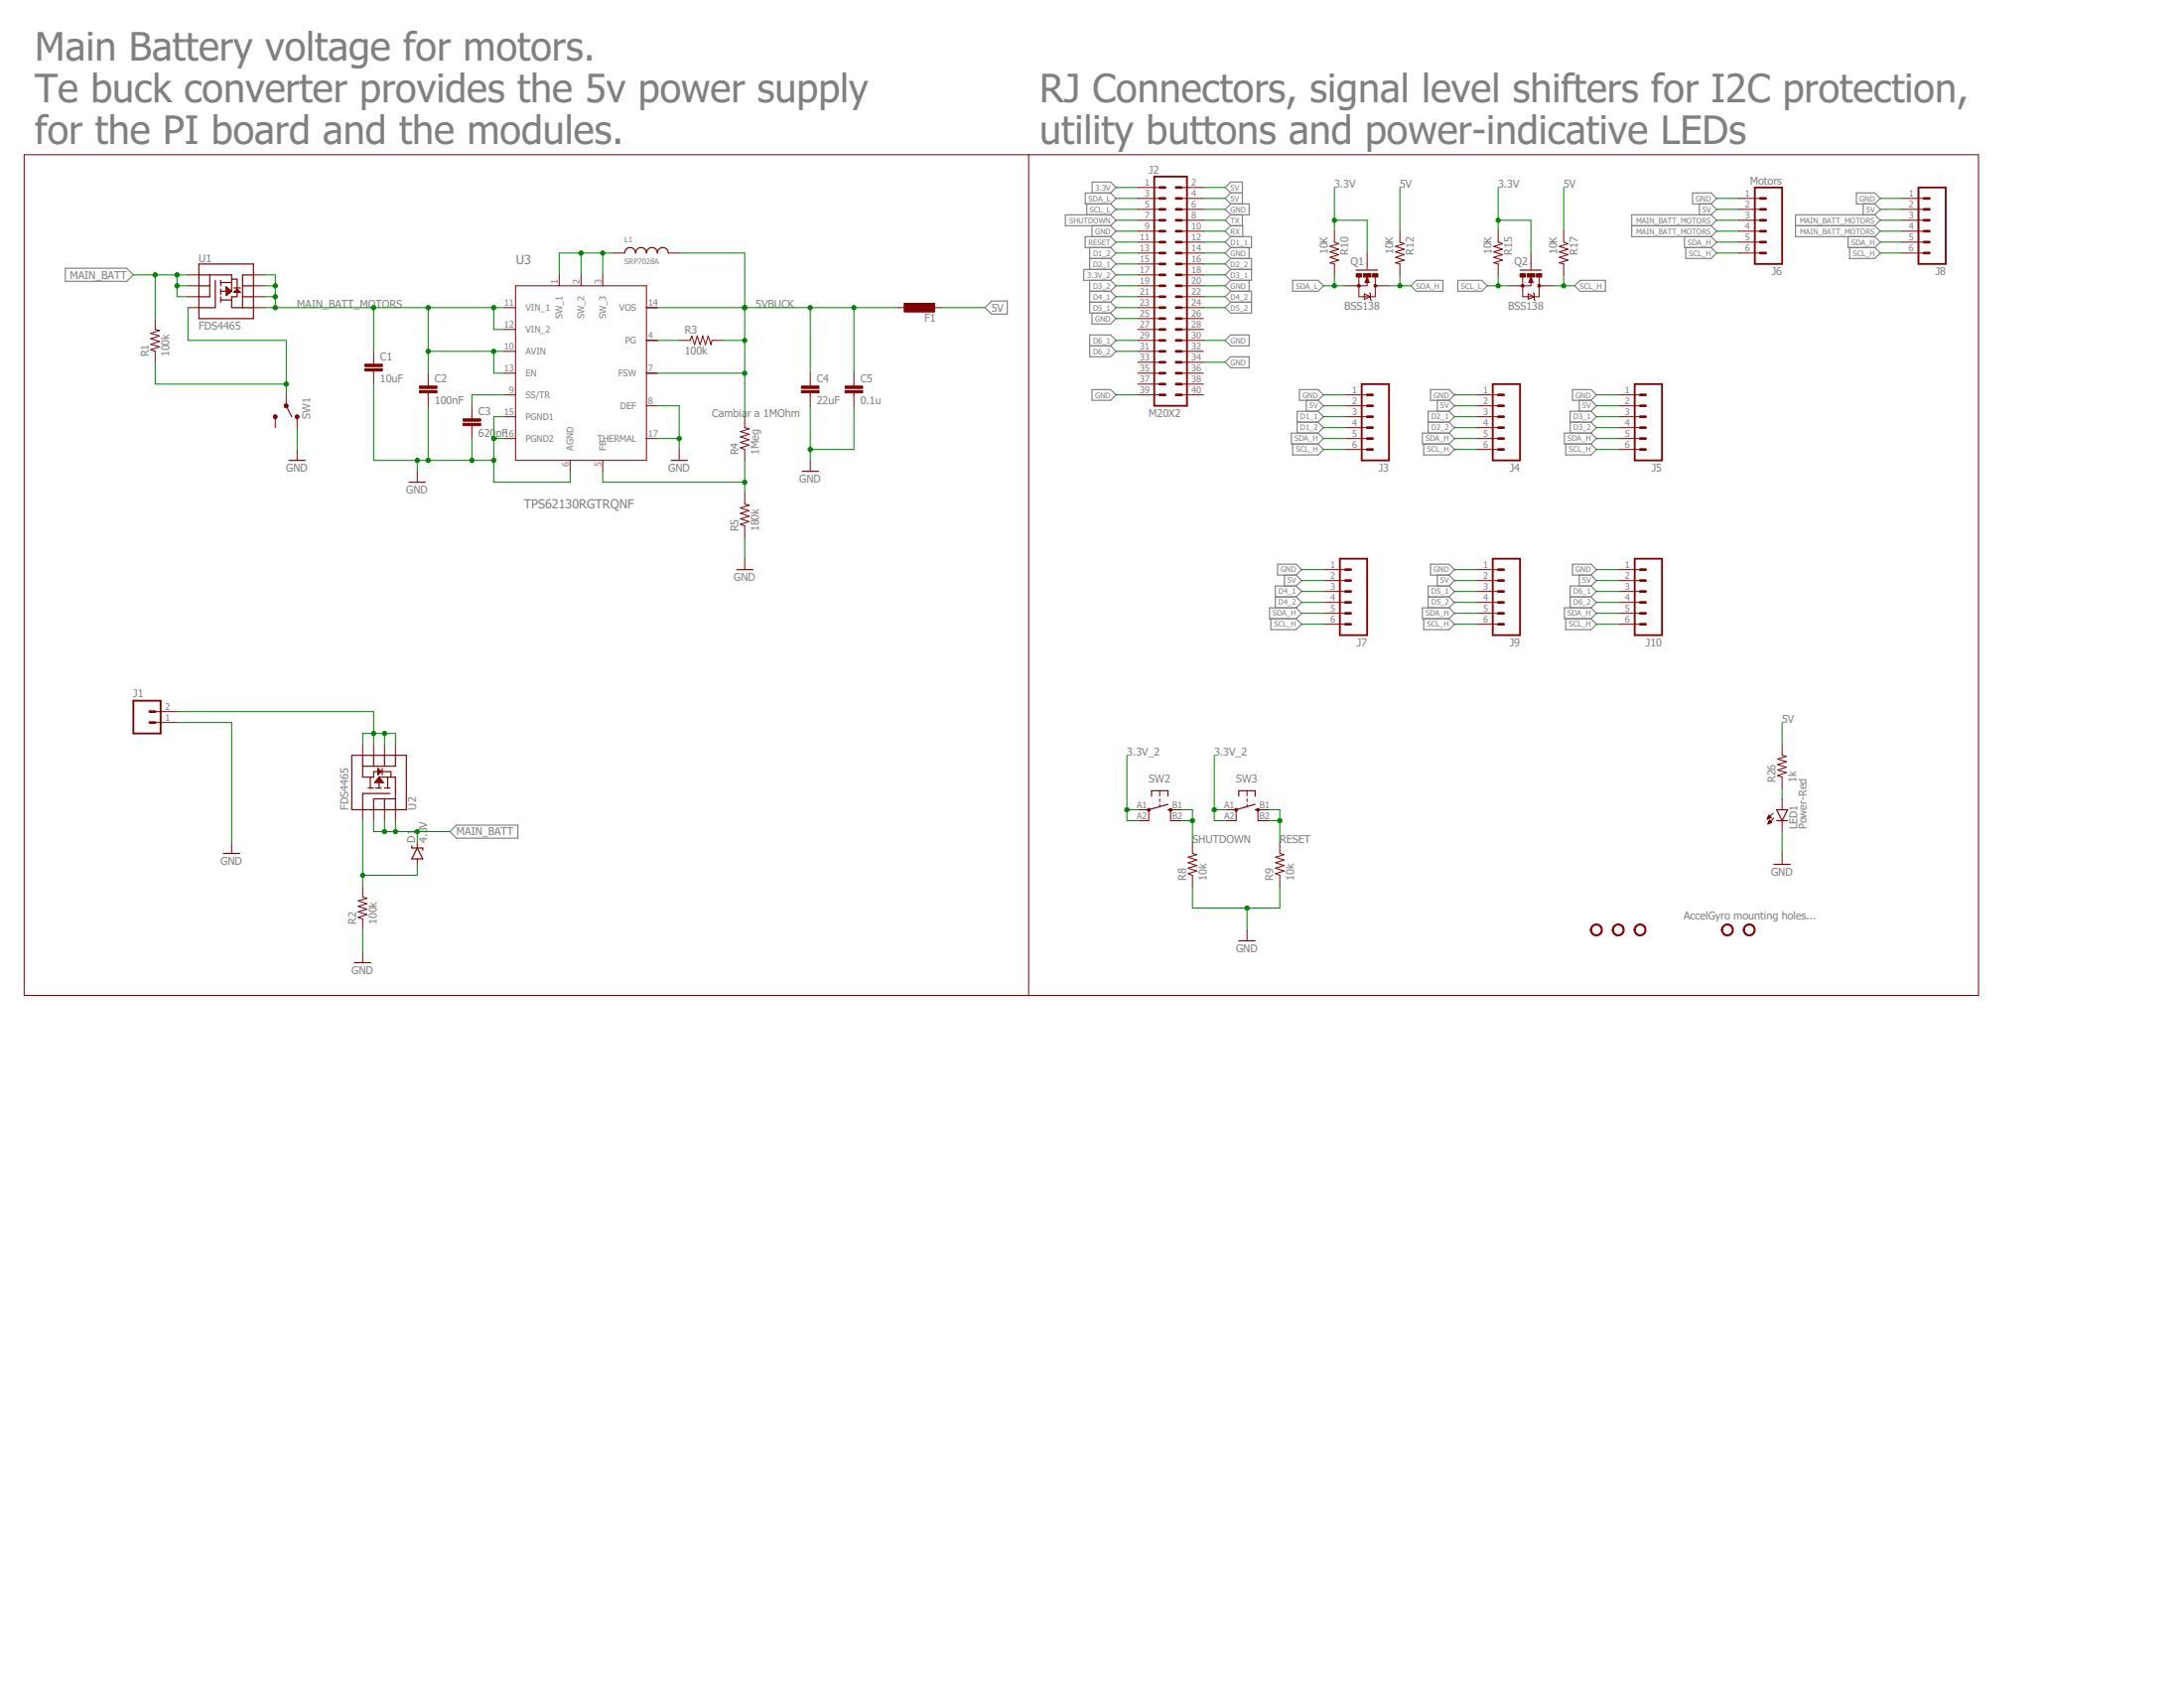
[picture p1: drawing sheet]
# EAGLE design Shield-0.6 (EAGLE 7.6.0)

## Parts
C1  10uF  CAP0603-CAP  [0603-CAP]
C2  100nF  CAP0603-CAP  [0603-CAP]
C3  620pF  CAP0603-CAP  [0603-CAP]
C4  22uF  CAP0805  [0805]
C5  0.1u  CAP0603-CAP  [0603-CAP]
D1  4.3V  DIODE-ZENER3.3V  [SOD-323]
F1  L-EUL1812  [L1812]
H1  STAND-OFFPLATED  [STAND-OFF-PLATED]
H2  STAND-OFFPLATED  [STAND-OFF-PLATED]
H3  STAND-OFFNORMAL  [STAND-OFF]
H4  STAND-OFF  [STAND-OFF]
H5  STAND-OFF  [STAND-OFF]
J1  M02PTH-XH  [JST-2-PTH-XH]
J2  M20X2  [2X20]
J3  M06RJ11  [RJ11-6P6C]
J4  M06RJ11  [RJ11-6P6C]
J5  M06RJ11  [RJ11-6P6C]
J6  Motors  M06RJ11  [RJ11-6P6C]
J7  M06RJ11  [RJ11-6P6C]
J8  M06RJ11  [RJ11-6P6C]
J9  M06RJ11-SMD  [RJ11-6P6C-SMD]
J10  M06RJ11-SMD  [RJ11-6P6C-SMD]
L1  SRP7028A  [SRP7028A]
LED1  Power-Red  LED0603  [LED-0603]
Q1  BSS138  MOSFET-NCHANNELSMD  [SOT23-3]
Q2  BSS138  MOSFET-NCHANNELSMD  [SOT23-3]
R1  100k  RESISTOR0603-RES  [0603-RES]
R2  100k  RESISTOR0603-RES  [0603-RES]
R3  100k  RESISTOR0603-RES  [0603-RES]
R4  1Meg  RESISTOR0603-RES  [0603-RES]
R5  180k  RESISTOR0603-RES  [0603-RES]
R8  10k  RESISTOR0603-RES  [0603-RES]
R9  10k  RESISTOR0603-RES  [0603-RES]
R10  10K  RESISTOR0603-RES  [0603-RES]
R12  10K  RESISTOR0603-RES  [0603-RES]
R15  10K  RESISTOR0603-RES  [0603-RES]
R17  10K  RESISTOR0603-RES  [0603-RES]
R26  1k  RESISTOR0603-RES  [0603-RES]
SW1  SWITCH-SPDT-SPDT-TH  [SW-SPDT-TH]
SW2  SWITCH_SPST_4_PINTALL  [TACTILE_SWITCH_TALL]
SW3  SWITCH_SPST_4_PINTALL  [TACTILE_SWITCH_TALL]
U1  FDS4465  MOSFET-PCHANNEL-SOIC8SOIC8  [SO08]
U2  FDS4465  MOSFET-PCHANNEL-SOIC8SOIC8  [SO08]
U3  TPS62130RGTRQNF  [QFN-N16]

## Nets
3.3V: J2.1 Q1.1(G) Q2.1(G) R10.1 R15.1
3.3V_2: J2.17 SW2.A1 SW2.A2 SW3.A1 SW3.A2
5V: F1.2 J2.2 J2.4 J3.2 J4.2 J5.2 J6.2 J7.2 J8.2 J9.2 J10.2 R12.1 R17.1 R26.2
5VBUCK: C4.1 C5.1 F1.1 L1.P$2 R3.2 R4.2 U3.7(FSW) U3.14(VOS)
D1_1: J2.12 J3.3
D1_2: J2.13 J3.4
D2_1: J2.15 J4.3
D2_2: J2.16 J4.4
D3_1: J2.18 J5.3
D3_2: J2.19 J5.4
D4_1: J2.21 J7.3
D4_2: J2.22 J7.4
D5_1: J2.23 J9.3
D5_2: J2.24 J9.4
D6_1: J2.29 J10.3
D6_2: J2.31 J10.4
GND: C1.2 C2.2 C3.2 C4.2 C5.2 J1.1 J2.6 J2.9 J2.14 J2.20 J2.25 J2.30 J2.34 J2.39 J3.1 J4.1 J5.1 J6.1 J7.1 J8.1 J9.1 J10.1 LED1.C R2.1 R5.1 R8.1 R9.1 SW1.P$3(O) U3.6(AGND) U3.8(DEF) U3.15(PGND1) U3.16(PGND2) U3.17(THERMAL)
MAIN_BATT: D1.C R1.2 U1.1(S) U1.2(S) U1.3(S) U2.1(S) U2.2(S) U2.3(S)
MAIN_BATT_MOTORS: C1.1 C2.1 J6.3 J6.4 J8.3 J8.4 U1.5(D) U1.6(D) U1.7(D) U1.8(D) U3.10(AVIN) U3.11(VIN_1) U3.12(VIN_2) U3.13(EN)
MAIN_VBATT: J1.2 U2.5(D) U2.6(D) U2.7(D) U2.8(D)
N$1: C3.1 U3.9(SS/TR)
N$2: L1.P$1 U3.1(SW_1) U3.2(SW_2) U3.3(SW_3)
N$5: R3.1 U3.4(PG)
N$7: R4.1 R5.2 U3.5(FB)
N$15: LED1.A R26.1
N$17: D1.A R2.2 U2.4(G)
N$22: R1.1 SW1.P$2(P) U1.4(G)
RESET: J2.11 R9.2 SW3.B1 SW3.B2
RX: J2.10
SCL_H: J3.6 J4.6 J5.6 J6.6 J7.6 J8.6 J9.6 J10.6 Q2.3(D) R17.2
SCL_L: J2.5 Q2.2(S) R15.2
SDA_H: J3.5 J4.5 J5.5 J6.5 J7.5 J8.5 J9.5 J10.5 Q1.3(D) R12.2
SDA_L: J2.3 Q1.2(S) R10.2
SHUTDOWN: J2.7 R8.2 SW2.B1 SW2.B2
TX: J2.8
Unconnected: J2.26 J2.27 J2.28 J2.32 J2.33 J2.35 J2.36 J2.37 J2.38 J2.40 SW1.P$1(S)

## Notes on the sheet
- Main Battery voltage for motors.
  Te buck converter provides the 5v power supply 
  for the PI board and the modules.
- RJ Connectors, signal level shifters for I2C protection,  
  utility buttons and power-indicative LEDs
- Cambiar a 1MOhm
- AccelGyro mounting holes...

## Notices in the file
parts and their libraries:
SparkFun-Aesthetics: Licensing: Creative Commons ShareAlike 4.0 International - https://creativecommons.org/licenses/by-sa/4.0
